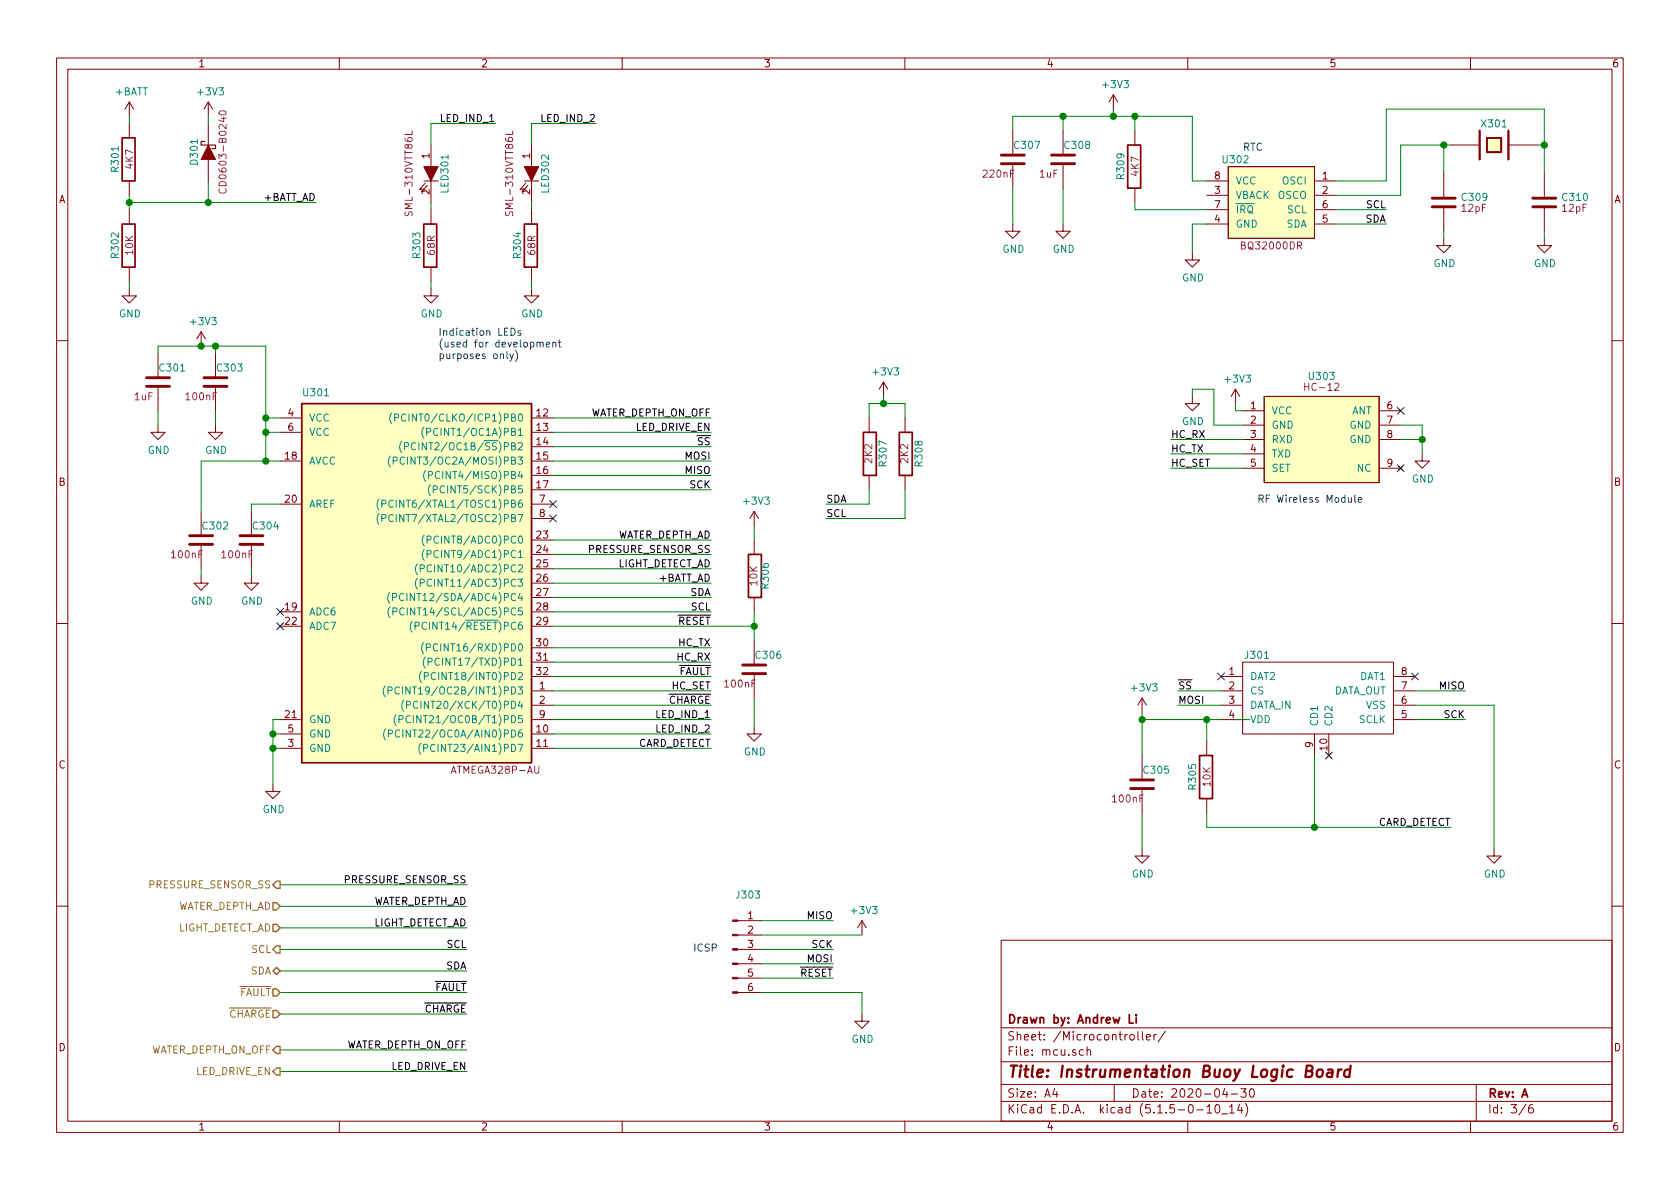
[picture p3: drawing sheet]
EESchema Schematic File Version 4
EELAYER 30 0
EELAYER END
$Descr A4 11693 8268
encoding utf-8
Sheet 3 6
Title "Instrumentation Buoy Logic Board"
Date "2020-04-30"
Rev "A"
Comp "Drawn by: Andrew Li"
Comment1 ""
Comment2 ""
Comment3 ""
Comment4 ""
$EndDescr
Text Notes 8650 1050 0    50   ~ 0
RTC
Text Notes 8750 3500 0    50   ~ 0
RF Wireless Module
Text Label 9650 1450 2    50   ~ 0
SCL
Text Label 9650 1550 2    50   ~ 0
SDA
Text Label 8150 3150 0    50   ~ 0
HC_TX
Text Label 8150 3050 0    50   ~ 0
HC_RX
Text Notes 5000 6625 2    50   ~ 0
ICSP
Text Label 5800 6400 2    50   ~ 0
MISO
Text Label 5800 6700 2    50   ~ 0
MOSI
Text Label 5800 6600 2    50   ~ 0
SCK
Text Label 5800 6800 2    50   ~ 0
~RESET
Text Label 4950 4350 2    50   ~ 0
~RESET
Text Label 4950 3200 2    50   ~ 0
MOSI
Text Label 4950 3300 2    50   ~ 0
MISO
Text Label 4950 3400 2    50   ~ 0
SCK
Text Label 4950 3100 2    50   ~ 0
~SS
Text Label 4950 4600 2    50   ~ 0
HC_RX
Text Label 4950 4500 2    50   ~ 0
HC_TX
Text Label 4950 4150 2    50   ~ 0
SDA
Text Label 4950 4250 2    50   ~ 0
SCL
NoConn ~ 9750 2850
Text Label 5750 3500 0    50   ~ 0
SDA
Text Label 5750 3600 0    50   ~ 0
SCL
Text Label 2200 1400 2    50   ~ 0
+BATT_AD
Text Label 3250 6600 2    50   ~ 0
SCL
Text Label 3250 6750 2    50   ~ 0
SDA
Text Label 3250 6300 2    50   ~ 0
WATER_DEPTH_AD
Text Label 3250 6450 2    50   ~ 0
LIGHT_DETECT_AD
Text Label 3250 7450 2    50   ~ 0
LED_DRIVE_EN
Text Label 4950 3950 2    50   ~ 0
LIGHT_DETECT_AD
Text Label 4950 3750 2    50   ~ 0
WATER_DEPTH_AD
NoConn ~ 9850 4700
NoConn ~ 8500 4700
Text Label 8200 4800 0    50   ~ 0
~SS
Text Label 8200 4900 0    50   ~ 0
MOSI
Text Label 10200 4800 2    50   ~ 0
MISO
Text Label 10200 5000 2    50   ~ 0
SCK
Text Label 10100 5750 2    50   ~ 0
CARD_DETECT
Text Label 4950 5200 2    50   ~ 0
CARD_DETECT
Text Label 4950 3000 2    50   ~ 0
LED_DRIVE_EN
Text Label 3250 6900 2    50   ~ 0
~FAULT
Text Label 3250 7050 2    50   ~ 0
~CHARGE
Text Label 4950 5000 2    50   ~ 0
LED_IND_1
NoConn ~ 9750 3250
Text Label 3450 850  2    50   ~ 0
LED_IND_1
Text Notes 3050 2500 0    50   ~ 0
Indication LEDs\n(used for development\npurposes only)
$Comp
L Crystals_and_Oscillators:ECS00005 X301
U 1 1
P 10400 1000
F 0 "X301" H 10400 1150 50  0000 C CNN
F 1 "ECS00005" H 10400 1250 50  0001 C CNN
F 2 "ECFootprints:ECS00005F" H 10400 1000 50  0001 C CNN
F 3 "${INTERNAL_PARTS_LIB}/Datasheets/Crystals and Oscillators/Micro Crystal Switzerland - CC4V-T1A.pdf" H 10400 1000 50  0001 C CNN
F 4 "32.768kHz" H 10400 1350 50  0001 C CNN "Component Value"
F 5 "CC4V-T1A 32.768KHZ +-20PPM 9PF" H 10450 1300 50  0001 C CNN "Manufacturer Part Number"
F 6 "Micro Crystal Switzerland" H 10400 1450 50  0001 C CNN "Manufacturer"
F 7 "CC4V-T1A Series" H 10400 1550 50  0001 C CNN "Series"
F 8 "Crystal, 32.768kHz, 20ppm, 9pF, SMD" H 10400 1650 50  0001 C CNN "Part Description"
	1    10400 1000
	1    0    0    -1  
$EndComp
$Comp
L Capacitors:ECS00052 C301
U 1 1
P 1100 2650
F 0 "C301" H 1100 2750 50  0000 L CNN
F 1 "ECS00052" V 850 2500 50  0001 L CNN
F 2 "ECFootprints:EC0603_C" H 1138 2500 30  0001 C CNN
F 3 "${INTERNAL_PARTS_LIB}/Datasheets/Capacitors/Murata GRM Capacitors/GRM188R61H105KAAL#.pdf" H 1100 2650 50  0001 C CNN
F 4 "1uF" H 1000 2550 50  0000 C CNN "Component Value"
F 5 "GRM188R61H105KAALD" V 1250 2650 50  0001 C CNN "Manfacturer Part Number"
F 6 "Murata" V 950 2650 50  0001 C CNN "Manufacturer"
F 7 "GRM Series" V 1350 2650 50  0001 C CNN "Series"
F 8 "1uF, 0603, 10%, 50V, X5R, Ceramic" V 1450 2600 50  0001 C CNN "Part Description"
	1    1100 2650
	1    0    0    -1  
$EndComp
$Comp
L Capacitors:ECS00075 C303
U 1 1
P 1500 2650
F 0 "C303" H 1500 2750 50  0000 L CNN
F 1 "ECS00075" V 1250 2500 50  0001 L CNN
F 2 "ECFootprints:EC0603_C" H 1538 2500 30  0001 C CNN
F 3 "${INTERNAL_PARTS_LIB}/Datasheets/Capacitors/Murata GRM Capacitors/GRM188R71C104KA01#.pdf" H 1500 2650 50  0001 C CNN
F 4 "100nF" H 1400 2550 50  0000 C CNN "Component Value"
F 5 "GRM188R71C104KA01D" V 1650 2650 50  0001 C CNN "Manfacturer Part Number"
F 6 "Murata" V 1350 2650 50  0001 C CNN "Manufacturer"
F 7 "GRM Series" V 1750 2650 50  0001 C CNN "Series"
F 8 "100nF, 0603, 10%, 16V, X7R, Ceramic" V 1850 2600 50  0001 C CNN "Part Description"
	1    1500 2650
	1    0    0    -1  
$EndComp
$Comp
L Capacitors:ECS00075 C302
U 1 1
P 1400 3750
F 0 "C302" H 1400 3850 50  0000 L CNN
F 1 "ECS00075" V 1150 3600 50  0001 L CNN
F 2 "ECFootprints:EC0603_C" H 1438 3600 30  0001 C CNN
F 3 "${INTERNAL_PARTS_LIB}/Datasheets/Capacitors/Murata GRM Capacitors/GRM188R71C104KA01#.pdf" H 1400 3750 50  0001 C CNN
F 4 "100nF" H 1300 3650 50  0000 C CNN "Component Value"
F 5 "GRM188R71C104KA01D" V 1550 3750 50  0001 C CNN "Manfacturer Part Number"
F 6 "Murata" V 1250 3750 50  0001 C CNN "Manufacturer"
F 7 "GRM Series" V 1650 3750 50  0001 C CNN "Series"
F 8 "100nF, 0603, 10%, 16V, X7R, Ceramic" V 1750 3700 50  0001 C CNN "Part Description"
	1    1400 3750
	1    0    0    -1  
$EndComp
$Comp
L Capacitors:ECS00075 C304
U 1 1
P 1750 3750
F 0 "C304" H 1750 3850 50  0000 L CNN
F 1 "ECS00075" V 1500 3600 50  0001 L CNN
F 2 "ECFootprints:EC0603_C" H 1788 3600 30  0001 C CNN
F 3 "${INTERNAL_PARTS_LIB}/Datasheets/Capacitors/Murata GRM Capacitors/GRM188R71C104KA01#.pdf" H 1750 3750 50  0001 C CNN
F 4 "100nF" H 1650 3650 50  0000 C CNN "Component Value"
F 5 "GRM188R71C104KA01D" V 1900 3750 50  0001 C CNN "Manfacturer Part Number"
F 6 "Murata" V 1600 3750 50  0001 C CNN "Manufacturer"
F 7 "GRM Series" V 2000 3750 50  0001 C CNN "Series"
F 8 "100nF, 0603, 10%, 16V, X7R, Ceramic" V 2100 3700 50  0001 C CNN "Part Description"
	1    1750 3750
	1    0    0    -1  
$EndComp
$Comp
L Capacitors:ECS00075 C306
U 1 1
P 5250 4650
F 0 "C306" H 5250 4750 50  0000 L CNN
F 1 "ECS00075" V 5000 4500 50  0001 L CNN
F 2 "ECFootprints:EC0603_C" H 5288 4500 30  0001 C CNN
F 3 "${INTERNAL_PARTS_LIB}/Datasheets/Capacitors/Murata GRM Capacitors/GRM188R71C104KA01#.pdf" H 5250 4650 50  0001 C CNN
F 4 "100nF" H 5150 4550 50  0000 C CNN "Component Value"
F 5 "GRM188R71C104KA01D" V 5400 4650 50  0001 C CNN "Manfacturer Part Number"
F 6 "Murata" V 5100 4650 50  0001 C CNN "Manufacturer"
F 7 "GRM Series" V 5500 4650 50  0001 C CNN "Series"
F 8 "100nF, 0603, 10%, 16V, X7R, Ceramic" V 5600 4600 50  0001 C CNN "Part Description"
	1    5250 4650
	1    0    0    -1  
$EndComp
$Comp
L Capacitors:ECS00075 C305
U 1 1
P 7950 5450
F 0 "C305" H 7950 5550 50  0000 L CNN
F 1 "ECS00075" V 7700 5300 50  0001 L CNN
F 2 "ECFootprints:EC0603_C" H 7988 5300 30  0001 C CNN
F 3 "${INTERNAL_PARTS_LIB}/Datasheets/Capacitors/Murata GRM Capacitors/GRM188R71C104KA01#.pdf" H 7950 5450 50  0001 C CNN
F 4 "100nF" H 7850 5350 50  0000 C CNN "Component Value"
F 5 "GRM188R71C104KA01D" V 8100 5450 50  0001 C CNN "Manfacturer Part Number"
F 6 "Murata" V 7800 5450 50  0001 C CNN "Manufacturer"
F 7 "GRM Series" V 8200 5450 50  0001 C CNN "Series"
F 8 "100nF, 0603, 10%, 16V, X7R, Ceramic" V 8300 5400 50  0001 C CNN "Part Description"
	1    7950 5450
	1    0    0    -1  
$EndComp
$Comp
L Capacitors:ECS00052 C308
U 1 1
P 7400 1100
F 0 "C308" H 7400 1200 50  0000 L CNN
F 1 "ECS00052" V 7150 950 50  0001 L CNN
F 2 "ECFootprints:EC0603_C" H 7438 950 30  0001 C CNN
F 3 "${INTERNAL_PARTS_LIB}/Datasheets/Capacitors/Murata GRM Capacitors/GRM188R61H105KAAL#.pdf" H 7400 1100 50  0001 C CNN
F 4 "1uF" H 7300 1000 50  0000 C CNN "Component Value"
F 5 "GRM188R61H105KAALD" V 7550 1100 50  0001 C CNN "Manfacturer Part Number"
F 6 "Murata" V 7250 1100 50  0001 C CNN "Manufacturer"
F 7 "GRM Series" V 7650 1100 50  0001 C CNN "Series"
F 8 "1uF, 0603, 10%, 50V, X5R, Ceramic" V 7750 1050 50  0001 C CNN "Part Description"
	1    7400 1100
	1    0    0    -1  
$EndComp
$Comp
L Capacitors:ECS00078 C307
U 1 1
P 7050 1100
F 0 "C307" H 7050 1200 50  0000 L CNN
F 1 "ECS00078" V 6800 950 50  0001 L CNN
F 2 "ECFootprints:EC0603_C" H 7088 950 30  0001 C CNN
F 3 "${INTERNAL_PARTS_LIB}/Datasheets/Capacitors/Murata GRM Capacitors/GRM188R71A224KA01#.pdf" H 7050 1100 50  0001 C CNN
F 4 "220nF" H 6950 1000 50  0000 C CNN "Component Value"
F 5 "GRM188R71A224KA01D" V 7200 1100 50  0001 C CNN "Manfacturer Part Number"
F 6 "Murata" V 6900 1100 50  0001 C CNN "Manufacturer"
F 7 "GRM Series" V 7300 1100 50  0001 C CNN "Series"
F 8 "220nF, 0603, 10%, 10V, X7R, Ceramic" V 7400 1050 50  0001 C CNN "Part Description"
	1    7050 1100
	1    0    0    -1  
$EndComp
$Comp
L Resistors:ECS00084 R308
U 1 1
P 6300 3150
F 0 "R308" H 6300 3250 50  0000 C CNN
F 1 "ECS00084" H 6300 3400 50  0001 C CNN
F 2 "ECFootprints:EC0603" H 6300 3080 30  0001 C CNN
F 3 "${INTERNAL_PARTS_LIB}/Datasheets/Resistors/Multicomp - MC Series - Thick Film.pdf" H 6300 3150 30  0001 C CNN
F 4 "2K2" H 6300 3150 50  0000 C CNN "Component Value"
F 5 "MC0063W060312K2" H 6300 3050 50  0001 C CNN "Manufacturer Part Number"
F 6 "Multicomp" H 6300 3300 50  0001 C CNN "Manufacturer"
F 7 "MC Series" H 6300 2950 50  0001 C CNN "Series"
F 8 "2K2, 0603, 1%, 0.063W, Thick Film" H 6300 2850 50  0001 C CNN "Part Description"
	1    6300 3150
	0    1    -1   0   
$EndComp
$Comp
L Resistors:ECS00086 R301
U 1 1
P 900 1100
F 0 "R301" H 900 1200 50  0000 C CNN
F 1 "ECS00086" H 900 1350 50  0001 C CNN
F 2 "ECFootprints:EC0603" H 900 1030 30  0001 C CNN
F 3 "${INTERNAL_PARTS_LIB}/Datasheets/Resistors/Bourns - CR Series - Thick Film.pdf" H 900 1100 30  0001 C CNN
F 4 "4K7" H 900 1100 50  0000 C CNN "Component Value"
F 5 "CR0603-FX-4701ELF" H 900 1000 50  0001 C CNN "Manufacturer Part Number"
F 6 "Bourns" H 900 1250 50  0001 C CNN "Manufacturer"
F 7 "CR Series" H 900 900 50  0001 C CNN "Series"
F 8 "4K7, 0603, 1%, 0.063W, Thick Film" H 900 800 50  0001 C CNN "Part Description"
	1    900  1100
	0    -1   -1   0   
$EndComp
$Comp
L Resistors:ECS00045 R302
U 1 1
P 900 1700
F 0 "R302" H 900 1800 50  0000 C CNN
F 1 "ECS00045" H 900 1950 50  0001 C CNN
F 2 "ECFootprints:EC0603" H 900 1630 30  0001 C CNN
F 3 "${INTERNAL_PARTS_LIB}/Datasheets/Resistors/Panasonic - ERJ Series - Thick Film.pdf" H 900 1700 30  0001 C CNN
F 4 "10K" H 900 1700 50  0000 C CNN "Component Value"
F 5 "ERJ3GEYJ103V" H 900 1600 50  0001 C CNN "Manufacturer Part Number"
F 6 "Panasonic" H 900 1850 50  0001 C CNN "Manufacturer"
F 7 "ERJ Series" H 900 1500 50  0001 C CNN "Series"
F 8 "10K, 0603, 5%, 0.1W, Thick Film" H 900 1400 50  0001 C CNN "Part Description"
	1    900  1700
	0    -1   -1   0   
$EndComp
$Comp
L Resistors:ECS00084 R307
U 1 1
P 6050 3150
F 0 "R307" H 6050 3250 50  0000 C CNN
F 1 "ECS00084" H 6050 3400 50  0001 C CNN
F 2 "ECFootprints:EC0603" H 6050 3080 30  0001 C CNN
F 3 "${INTERNAL_PARTS_LIB}/Datasheets/Resistors/Multicomp - MC Series - Thick Film.pdf" H 6050 3150 30  0001 C CNN
F 4 "2K2" H 6050 3150 50  0000 C CNN "Component Value"
F 5 "MC0063W060312K2" H 6050 3050 50  0001 C CNN "Manufacturer Part Number"
F 6 "Multicomp" H 6050 3300 50  0001 C CNN "Manufacturer"
F 7 "MC Series" H 6050 2950 50  0001 C CNN "Series"
F 8 "2K2, 0603, 1%, 0.063W, Thick Film" H 6050 2850 50  0001 C CNN "Part Description"
	1    6050 3150
	0    1    -1   0   
$EndComp
$Comp
L Resistors:ECS00081 R303
U 1 1
P 3000 1700
F 0 "R303" H 3000 1800 50  0000 C CNN
F 1 "ECS00081" H 3000 1950 50  0001 C CNN
F 2 "ECFootprints:EC0603" H 3000 1630 30  0001 C CNN
F 3 "${INTERNAL_PARTS_LIB}/Datasheets/Resistors/Bourns - CR Series - Thick Film.pdf" H 3000 1700 30  0001 C CNN
F 4 "68R" H 3000 1700 50  0000 C CNN "Component Value"
F 5 "CR0603-FX-68R0ELF" H 3000 1600 50  0001 C CNN "Manufacturer Part Number"
F 6 "Bourns" H 3000 1850 50  0001 C CNN "Manufacturer"
F 7 "CR Series" H 3000 1500 50  0001 C CNN "Series"
F 8 "68R, 0603, 1%, 0.1W,  Thick Film" H 3000 1400 50  0001 C CNN "Part Description"
	1    3000 1700
	0    -1   -1   0   
$EndComp
$Comp
L Resistors:ECS00045 R305
U 1 1
P 8400 5400
F 0 "R305" H 8400 5500 50  0000 C CNN
F 1 "ECS00045" H 8400 5650 50  0001 C CNN
F 2 "ECFootprints:EC0603" H 8400 5330 30  0001 C CNN
F 3 "${INTERNAL_PARTS_LIB}/Datasheets/Resistors/Panasonic - ERJ Series - Thick Film.pdf" H 8400 5400 30  0001 C CNN
F 4 "10K" H 8400 5400 50  0000 C CNN "Component Value"
F 5 "ERJ3GEYJ103V" H 8400 5300 50  0001 C CNN "Manufacturer Part Number"
F 6 "Panasonic" H 8400 5550 50  0001 C CNN "Manufacturer"
F 7 "ERJ Series" H 8400 5200 50  0001 C CNN "Series"
F 8 "10K, 0603, 5%, 0.1W, Thick Film" H 8400 5100 50  0001 C CNN "Part Description"
	1    8400 5400
	0    -1   -1   0   
$EndComp
$Comp
L Resistors:ECS00045 R306
U 1 1
P 5250 4000
F 0 "R306" H 5250 4080 50  0000 C CNN
F 1 "ECS00045" H 5250 4250 50  0001 C CNN
F 2 "ECFootprints:EC0603" H 5250 3930 30  0001 C CNN
F 3 "${INTERNAL_PARTS_LIB}/Datasheets/Resistors/Panasonic - ERJ Series - Thick Film.pdf" H 5250 4000 30  0001 C CNN
F 4 "10K" H 5250 4000 50  0000 C CNN "Component Value"
F 5 "ERJ3GEYJ103V" H 5250 3900 50  0001 C CNN "Manufacturer Part Number"
F 6 "Panasonic" H 5250 4150 50  0001 C CNN "Manufacturer"
F 7 "ERJ Series" H 5250 3800 50  0001 C CNN "Series"
F 8 "10K, 0603, 5%, 0.1W, Thick Film" H 5250 3700 50  0001 C CNN "Part Description"
	1    5250 4000
	0    1    1    0   
$EndComp
$Comp
L Resistors:ECS00086 R309
U 1 1
P 7900 1150
F 0 "R309" H 7900 1250 50  0000 C CNN
F 1 "ECS00086" H 7900 1400 50  0001 C CNN
F 2 "ECFootprints:EC0603" H 7900 1080 30  0001 C CNN
F 3 "${INTERNAL_PARTS_LIB}/Datasheets/Resistors/Bourns - CR Series - Thick Film.pdf" H 7900 1150 30  0001 C CNN
F 4 "4K7" H 7900 1150 50  0000 C CNN "Component Value"
F 5 "CR0603-FX-4701ELF" H 7900 1050 50  0001 C CNN "Manufacturer Part Number"
F 6 "Bourns" H 7900 1300 50  0001 C CNN "Manufacturer"
F 7 "CR Series" H 7900 950 50  0001 C CNN "Series"
F 8 "4K7, 0603, 1%, 0.063W, Thick Film" H 7900 850 50  0001 C CNN "Part Description"
	1    7900 1150
	0    -1   -1   0   
$EndComp
$Comp
L LEDs:ECS00035 LED301
U 1 1
P 3000 1200
F 0 "LED301" H 3000 1300 50  0000 C CNN
F 1 "ECS00035" H 3000 1400 50  0001 C CNN
F 2 "ECFootprints:EC0603_LED" H 3000 1200 50  0001 C CNN
F 3 "Datasheets/LEDs/Rohm - SML-310 Series.pdf" H 3000 1200 50  0001 C CNN
F 4 "Red" H 3000 1500 50  0001 C CNN "Component Value"
F 5 "SML-310VTT86L" H 3000 1050 50  0000 C CNN "Manufacturer Part Number"
F 6 "Rohm" H 3000 950 50  0001 C CNN "Manufacturer"
F 7 "SML-310 Series" H 3000 850 50  0001 C CNN "Series"
F 8 "Red, 4mcd, 0603" H 3000 750 50  0001 C CNN "Part Description"
	1    3000 1200
	0    1    1    0   
$EndComp
$Comp
L Connectors:ECS00065 J301
U 1 1
P 9200 4850
F 0 "J301" H 8750 5150 50  0000 C CNN
F 1 "ECS00065" H 9200 5250 50  0001 C CNN
F 2 "ECFootprints:ECS00065F" H 8850 5050 50  0001 C CNN
F 3 "${INTERNAL_PARTS_LIB}/Datasheets/Connectors/Amphenol - 11400841 Micro SD Card Holder.pdf" H 8950 5150 50  0001 C CNN
F 4 "114-00841-68" H 9300 5150 50  0001 C CNN "Manufacturer Part Number"
F 5 "Amphenol Commercial Products" H 9200 5350 50  0001 C CNN "Manufacturer"
F 6 "Micro SD Card Holder, SMD" H 9200 5450 50  0001 C CNN "Part Description"
	1    9200 4850
	1    0    0    -1  
$EndComp
$Comp
L RTCs:ECS00032 U302
U 1 1
P 8850 1400
F 0 "U302" H 8600 1700 50  0000 C CNN
F 1 "ECS00032" H 8850 1700 50  0001 C CNN
F 2 "ECFootprints:ECSOIC-8" H 8750 1550 50  0001 C CNN
F 3 "${INTERNAL_PARTS_LIB}/Datasheets/RTCs/Texas Instruments - BQ32000.pdf" H 8750 1550 50  0001 C CNN
F 4 "" H 8700 1800 50  0001 C CNN "Component Value"
F 5 "BQ32000DR" H 8850 1100 50  0000 C CNN "Manufacturer Part Number"
F 6 "Texas Instruments" H 8850 1000 50  0001 C CNN "Manufacturer"
F 7 "" H 9000 2100 50  0001 C CNN "Series"
F 8 "RTC, 8SOIC" H 8850 900 50  0001 C CNN "Part Description"
	1    8850 1400
	1    0    0    -1  
$EndComp
Text Label 4950 2900 2    50   ~ 0
WATER_DEPTH_ON_OFF
NoConn ~ 1950 4250
NoConn ~ 1950 4350
NoConn ~ 9250 5250
$Comp
L Diodes:ECS00037 D301
U 1 1
P 1450 1050
F 0 "D301" H 1450 1150 50  0000 C CNN
F 1 "ECS00037" H 1450 1250 50  0001 C CNN
F 2 "ECFootprints:EC0603_DIODE" H 1450 1050 50  0001 C CNN
F 3 "${INTERNAL_PARTS_LIB}/Datasheets/Diodes/Bourns - CD0603 - Schottkey Barrier Diode.pdf" H 1450 1050 50  0001 C CNN
F 4 "CD0603-B0240" H 1450 950 50  0000 C CNN "Manufacturer Part Number"
F 5 "Bourns" H 1450 850 50  0001 C CNN "Manufacturer"
F 6 "Schottky, Single, 0.1A, SMD" H 1450 750 50  0001 C CNN "Part Description"
	1    1450 1050
	0    -1   -1   0   
$EndComp
Connection ~ 1850 2900
Wire Wire Line
	1900 5000 1900 5100
Connection ~ 1900 5200
Connection ~ 1900 5100
Wire Wire Line
	1750 3500 1950 3500
Wire Wire Line
	1850 3000 1950 3000
Wire Wire Line
	1850 2900 1950 2900
Wire Wire Line
	1900 5000 1950 5000
Wire Wire Line
	1900 5100 1950 5100
Wire Wire Line
	1900 5200 1950 5200
Wire Wire Line
	1500 2950 1500 2850
Wire Wire Line
	1100 2950 1100 2850
Wire Wire Line
	1100 2450 1100 2400
Wire Wire Line
	1500 2400 1500 2450
Connection ~ 1500 2400
Wire Wire Line
	8300 1750 8300 1550
Wire Wire Line
	9300 1450 9650 1450
Wire Wire Line
	7400 900  7400 800 
Wire Wire Line
	7400 1550 7400 1300
Wire Wire Line
	7050 900  7050 800 
Wire Wire Line
	7050 1550 7050 1300
Wire Wire Line
	7050 800  7400 800 
Connection ~ 7400 800 
Wire Wire Line
	5300 6400 5800 6400
Wire Wire Line
	5300 6600 5800 6600
Wire Wire Line
	5300 6700 5800 6700
Wire Wire Line
	5300 6800 5800 6800
Wire Wire Line
	6000 6900 5300 6900
Wire Wire Line
	6000 6900 6000 7050
Wire Wire Line
	3850 3200 4950 3200
Wire Wire Line
	3850 3300 4950 3300
Wire Wire Line
	3850 3400 4950 3400
Wire Wire Line
	6000 6500 5300 6500
Wire Wire Line
	3850 4500 4950 4500
Wire Wire Line
	3850 4600 4950 4600
Wire Wire Line
	8600 2850 8650 2850
Wire Wire Line
	5250 5050 5250 4850
Wire Wire Line
	4950 4700 3850 4700
Wire Wire Line
	4950 4800 3850 4800
Wire Wire Line
	3850 4350 5250 4350
Wire Wire Line
	1750 3500 1750 3550
Wire Wire Line
	1750 4000 1750 3950
Wire Wire Line
	1400 3200 1400 3550
Wire Wire Line
	1400 4000 1400 3950
Wire Wire Line
	9300 1550 9650 1550
Wire Wire Line
	6300 3600 6300 3400
Wire Wire Line
	6050 3500 6050 3400
Wire Wire Line
	6300 2800 6300 2900
Wire Wire Line
	6050 2800 6150 2800
Wire Wire Line
	6050 2800 6050 2900
Connection ~ 6150 2800
Wire Wire Line
	6300 3600 5750 3600
Wire Wire Line
	6050 3500 5750 3500
Wire Wire Line
	3850 3950 4950 3950
Wire Wire Line
	3850 4150 4950 4150
Wire Wire Line
	4950 4250 3850 4250
Wire Wire Line
	4950 3750 3850 3750
Wire Wire Line
	900  1350 900  1400
Connection ~ 900  1400
Wire Wire Line
	900  800  900  850 
Wire Wire Line
	8600 2800 8600 2850
Wire Wire Line
	1950 6600 3250 6600
Wire Wire Line
	1950 6750 3250 6750
Wire Wire Line
	1950 6300 3250 6300
Wire Wire Line
	1950 6450 3250 6450
Wire Wire Line
	1950 7450 3250 7450
Wire Wire Line
	10400 5900 10400 4900
Wire Wire Line
	10400 4900 9850 4900
Wire Wire Line
	9850 5000 10200 5000
Wire Wire Line
	9850 4800 10200 4800
Wire Wire Line
	8500 4800 8200 4800
Wire Wire Line
	8500 4900 8200 4900
Wire Wire Line
	7950 4950 7950 5000
Wire Wire Line
	7950 5900 7950 5650
Connection ~ 7950 5000
Wire Wire Line
	3850 3000 4950 3000
Wire Wire Line
	3850 2900 4950 2900
Wire Wire Line
	8400 5750 8400 5650
Wire Wire Line
	1950 6900 3250 6900
Wire Wire Line
	1950 7050 3250 7050
Wire Wire Line
	3850 5100 4950 5100
Wire Wire Line
	3000 2000 3000 1950
Wire Wire Line
	3000 1450 3000 1400
Wire Wire Line
	3850 5200 4950 5200
Wire Wire Line
	6150 2800 6150 2750
Wire Wire Line
	10750 750  10750 1000
Wire Wire Line
	10750 1000 10700 1000
Connection ~ 10750 1000
Wire Wire Line
	10050 1650 10050 1600
Wire Wire Line
	10050 1200 10050 1000
Wire Wire Line
	8300 1550 8400 1550
Wire Wire Line
	8300 1250 8400 1250
Wire Wire Line
	9150 5250 9150 5750
Wire Wire Line
	1850 2400 1850 2900
Wire Wire Line
	900  1950 900  2000
Wire Wire Line
	8300 800  8300 1250
Wire Wire Line
	5250 4450 5250 4350
Connection ~ 5250 4350
Wire Wire Line
	3000 1000 3000 850 
Wire Wire Line
	3000 850  3450 850 
Wire Wire Line
	1450 800  1450 850 
Wire Wire Line
	1850 2900 1850 3000
Wire Wire Line
	1900 5200 1900 5450
Wire Wire Line
	1900 5100 1900 5200
Wire Wire Line
	1500 2400 1850 2400
Wire Wire Line
	6150 2800 6300 2800
Wire Wire Line
	900  1400 900  1450
Wire Wire Line
	7950 5000 7950 5250
Wire Wire Line
	10750 1000 10750 1200
Wire Wire Line
	10050 1000 10100 1000
Wire Wire Line
	8600 5000 8700 5000
$Comp
L Wireless:ECA00003 U303
U 1 1
P 9200 3050
F 0 "U303" H 9200 3492 50  0000 C CNN
F 1 "ECA00003" H 9200 2650 50  0001 C CNN
F 2 "ECFootprints:ECA00003F" H 9200 3050 50  0001 C CNN
F 3 "${INTERNAL_PARTS_LIB}/Datasheets/Wireless/HC-12 - Wireless UART Serial Data Module.pdf" H 9200 3050 50  0001 C CNN
F 4 "HC-12" H 9200 3416 50  0000 C CNN "Manufacturer Part Number"
F 5 "HC" H 9200 2550 50  0001 C CNN "Manufacturer"
F 6 "HC-12 Wireless UART Serial Data Module" H 9200 2450 50  0001 C CNN "Part Description"
	1    9200 3050
	1    0    0    -1  
$EndComp
Wire Wire Line
	8150 3150 8650 3150
Wire Wire Line
	8650 3050 8150 3050
Wire Wire Line
	8450 2950 8450 2700
Wire Wire Line
	8450 2700 8300 2700
Wire Wire Line
	8300 2700 8300 2750
Wire Wire Line
	8450 2950 8650 2950
Wire Wire Line
	9900 2950 9750 2950
Text Label 8150 3250 0    50   ~ 0
HC_SET
Wire Wire Line
	8150 3250 8650 3250
Text Label 4950 4800 2    50   ~ 0
HC_SET
Text Label 4950 4050 2    50   ~ 0
+BATT_AD
Text Label 4950 3850 2    50   ~ 0
PRESSURE_SENSOR_SS
Wire Wire Line
	3850 3850 4950 3850
Text Label 3250 6150 2    50   ~ 0
PRESSURE_SENSOR_SS
Wire Wire Line
	1950 6150 3250 6150
$Comp
L Connectors:CONN6PROG J303
U 1 1
P 5100 6650
F 0 "J303" H 5208 7081 50  0000 C CNN
F 1 "CONN6PROG" H 5208 6990 50  0001 C CNN
F 2 "ECFootprints:CONN6PROG" H 5100 6800 50  0001 C CNN
F 3 "~" H 5100 6800 50  0001 C CNN
	1    5100 6650
	1    0    0    -1  
$EndComp
Text HLabel 1950 6300 0    50   Input ~ 0
WATER_DEPTH_AD
Text HLabel 1950 6150 0    50   Output ~ 0
PRESSURE_SENSOR_SS
Text HLabel 1950 6450 0    50   Input ~ 0
LIGHT_DETECT_AD
Text HLabel 1950 6600 0    50   Output ~ 0
SCL
Text HLabel 1950 6750 0    50   BiDi ~ 0
SDA
Text HLabel 1950 6900 0    50   Input ~ 0
~FAULT
Text HLabel 1950 7050 0    50   Input ~ 0
~CHARGE
Text HLabel 1950 7300 0    50   Output ~ 0
WATER_DEPTH_ON_OFF
Wire Wire Line
	1950 7300 3250 7300
Text Label 3250 7300 2    50   ~ 0
WATER_DEPTH_ON_OFF
NoConn ~ 3850 3500
NoConn ~ 3850 3600
Text Label 4950 4700 2    50   ~ 0
~FAULT
Wire Wire Line
	900  1400 1450 1400
Wire Wire Line
	1450 1250 1450 1400
Connection ~ 1450 1400
Wire Wire Line
	1450 1400 2200 1400
Wire Wire Line
	3850 4050 4950 4050
Text Label 4950 4900 2    50   ~ 0
~CHARGE
Wire Wire Line
	4950 4900 3850 4900
Wire Wire Line
	5250 3650 5250 3750
Wire Wire Line
	5250 4250 5250 4350
Wire Wire Line
	7900 900  7900 800 
Wire Wire Line
	7900 800  8300 800 
Wire Wire Line
	7900 1400 7900 1450
Wire Wire Line
	7900 1450 8400 1450
Connection ~ 7900 800 
Wire Wire Line
	10050 1000 9750 1000
Wire Wire Line
	9750 1000 9750 1350
Wire Wire Line
	9750 1350 9300 1350
Connection ~ 10050 1000
Wire Wire Line
	9300 1250 9650 1250
Wire Wire Line
	9650 1250 9650 750 
Text HLabel 1950 7450 0    50   Output ~ 0
LED_DRIVE_EN
$Comp
L Capacitors:ECS00204 C309
U 1 1
P 10050 1400
F 0 "C309" H 10165 1438 50  0000 L CNN
F 1 "ECS00204" V 9800 1250 50  0001 L CNN
F 2 "ECFootprints:EC0603_C" H 10088 1250 30  0001 C CNN
F 3 "${INTERNAL_PARTS_LIB}/Datasheets/Capacitors/Murata GCM Capacitors/GCM1885C2A120FA16-01.pdf" H 10050 1400 50  0001 C CNN
F 4 "12pF" H 10165 1362 50  0000 L CNN "Component Value"
F 5 "GCM1885C2A120FA16D" V 10200 1400 50  0001 C CNN "Manfacturer Part Number"
F 6 "Murata" V 9900 1400 50  0001 C CNN "Manufacturer"
F 7 "GCM Series" V 10300 1400 50  0001 C CNN "Series"
F 8 "12pF ±1% 100V Ceramic Capacitor C0G, NP0 0603 (1608 Metric)" V 10400 1350 50  0001 C CNN "Part Description"
	1    10050 1400
	1    0    0    -1  
$EndComp
Wire Wire Line
	10750 1650 10750 1600
$Comp
L Capacitors:ECS00204 C310
U 1 1
P 10750 1400
F 0 "C310" H 10865 1438 50  0000 L CNN
F 1 "ECS00204" V 10500 1250 50  0001 L CNN
F 2 "ECFootprints:EC0603_C" H 10788 1250 30  0001 C CNN
F 3 "${INTERNAL_PARTS_LIB}/Datasheets/Capacitors/Murata GCM Capacitors/GCM1885C2A120FA16-01.pdf" H 10750 1400 50  0001 C CNN
F 4 "12pF" H 10865 1362 50  0000 L CNN "Component Value"
F 5 "GCM1885C2A120FA16D" V 10900 1400 50  0001 C CNN "Manfacturer Part Number"
F 6 "Murata" V 10600 1400 50  0001 C CNN "Manufacturer"
F 7 "GCM Series" V 11000 1400 50  0001 C CNN "Series"
F 8 "12pF ±1% 100V Ceramic Capacitor C0G, NP0 0603 (1608 Metric)" V 11100 1350 50  0001 C CNN "Part Description"
	1    10750 1400
	1    0    0    -1  
$EndComp
Wire Wire Line
	9750 3050 9900 3050
Connection ~ 9900 3050
Wire Wire Line
	9900 3050 9900 2950
Wire Wire Line
	1400 3200 1850 3200
$Comp
L power:GND #PWR0143
U 1 1
P 9900 3150
F 0 "#PWR0143" H 9900 2900 50  0001 C CNN
F 1 "GND" H 9905 2977 50  0000 C CNN
F 2 "" H 9900 3150 50  0001 C CNN
F 3 "" H 9900 3150 50  0001 C CNN
	1    9900 3150
	1    0    0    -1  
$EndComp
Wire Wire Line
	9900 3050 9900 3150
$Comp
L power:GND #PWR0144
U 1 1
P 10050 1650
F 0 "#PWR0144" H 10050 1400 50  0001 C CNN
F 1 "GND" H 10055 1477 50  0000 C CNN
F 2 "" H 10050 1650 50  0001 C CNN
F 3 "" H 10050 1650 50  0001 C CNN
	1    10050 1650
	1    0    0    -1  
$EndComp
$Comp
L power:GND #PWR0145
U 1 1
P 10750 1650
F 0 "#PWR0145" H 10750 1400 50  0001 C CNN
F 1 "GND" H 10755 1477 50  0000 C CNN
F 2 "" H 10750 1650 50  0001 C CNN
F 3 "" H 10750 1650 50  0001 C CNN
	1    10750 1650
	1    0    0    -1  
$EndComp
$Comp
L power:GND #PWR0146
U 1 1
P 8300 1750
F 0 "#PWR0146" H 8300 1500 50  0001 C CNN
F 1 "GND" H 8305 1577 50  0000 C CNN
F 2 "" H 8300 1750 50  0001 C CNN
F 3 "" H 8300 1750 50  0001 C CNN
	1    8300 1750
	1    0    0    -1  
$EndComp
$Comp
L power:GND #PWR0147
U 1 1
P 7400 1550
F 0 "#PWR0147" H 7400 1300 50  0001 C CNN
F 1 "GND" H 7405 1377 50  0000 C CNN
F 2 "" H 7400 1550 50  0001 C CNN
F 3 "" H 7400 1550 50  0001 C CNN
	1    7400 1550
	1    0    0    -1  
$EndComp
$Comp
L power:GND #PWR0148
U 1 1
P 7050 1550
F 0 "#PWR0148" H 7050 1300 50  0001 C CNN
F 1 "GND" H 7055 1377 50  0000 C CNN
F 2 "" H 7050 1550 50  0001 C CNN
F 3 "" H 7050 1550 50  0001 C CNN
	1    7050 1550
	1    0    0    -1  
$EndComp
$Comp
L power:GND #PWR0150
U 1 1
P 3000 2000
F 0 "#PWR0150" H 3000 1750 50  0001 C CNN
F 1 "GND" H 3005 1827 50  0000 C CNN
F 2 "" H 3000 2000 50  0001 C CNN
F 3 "" H 3000 2000 50  0001 C CNN
	1    3000 2000
	1    0    0    -1  
$EndComp
$Comp
L power:GND #PWR0151
U 1 1
P 900 2000
F 0 "#PWR0151" H 900 1750 50  0001 C CNN
F 1 "GND" H 905 1827 50  0000 C CNN
F 2 "" H 900 2000 50  0001 C CNN
F 3 "" H 900 2000 50  0001 C CNN
	1    900  2000
	1    0    0    -1  
$EndComp
$Comp
L power:GND #PWR0152
U 1 1
P 1100 2950
F 0 "#PWR0152" H 1100 2700 50  0001 C CNN
F 1 "GND" H 1105 2777 50  0000 C CNN
F 2 "" H 1100 2950 50  0001 C CNN
F 3 "" H 1100 2950 50  0001 C CNN
	1    1100 2950
	1    0    0    -1  
$EndComp
$Comp
L power:GND #PWR0153
U 1 1
P 1500 2950
F 0 "#PWR0153" H 1500 2700 50  0001 C CNN
F 1 "GND" H 1505 2777 50  0000 C CNN
F 2 "" H 1500 2950 50  0001 C CNN
F 3 "" H 1500 2950 50  0001 C CNN
	1    1500 2950
	1    0    0    -1  
$EndComp
$Comp
L power:GND #PWR0154
U 1 1
P 1900 5450
F 0 "#PWR0154" H 1900 5200 50  0001 C CNN
F 1 "GND" H 1905 5277 50  0000 C CNN
F 2 "" H 1900 5450 50  0001 C CNN
F 3 "" H 1900 5450 50  0001 C CNN
	1    1900 5450
	1    0    0    -1  
$EndComp
$Comp
L power:GND #PWR0155
U 1 1
P 1400 4000
F 0 "#PWR0155" H 1400 3750 50  0001 C CNN
F 1 "GND" H 1405 3827 50  0000 C CNN
F 2 "" H 1400 4000 50  0001 C CNN
F 3 "" H 1400 4000 50  0001 C CNN
	1    1400 4000
	1    0    0    -1  
$EndComp
$Comp
L power:GND #PWR0156
U 1 1
P 1750 4000
F 0 "#PWR0156" H 1750 3750 50  0001 C CNN
F 1 "GND" H 1755 3827 50  0000 C CNN
F 2 "" H 1750 4000 50  0001 C CNN
F 3 "" H 1750 4000 50  0001 C CNN
	1    1750 4000
	1    0    0    -1  
$EndComp
$Comp
L power:GND #PWR0157
U 1 1
P 5250 5050
F 0 "#PWR0157" H 5250 4800 50  0001 C CNN
F 1 "GND" H 5255 4877 50  0000 C CNN
F 2 "" H 5250 5050 50  0001 C CNN
F 3 "" H 5250 5050 50  0001 C CNN
	1    5250 5050
	1    0    0    -1  
$EndComp
$Comp
L power:GND #PWR0158
U 1 1
P 7950 5900
F 0 "#PWR0158" H 7950 5650 50  0001 C CNN
F 1 "GND" H 7955 5727 50  0000 C CNN
F 2 "" H 7950 5900 50  0001 C CNN
F 3 "" H 7950 5900 50  0001 C CNN
	1    7950 5900
	1    0    0    -1  
$EndComp
$Comp
L power:GND #PWR0159
U 1 1
P 10400 5900
F 0 "#PWR0159" H 10400 5650 50  0001 C CNN
F 1 "GND" H 10405 5727 50  0000 C CNN
F 2 "" H 10400 5900 50  0001 C CNN
F 3 "" H 10400 5900 50  0001 C CNN
	1    10400 5900
	1    0    0    -1  
$EndComp
$Comp
L power:GND #PWR0160
U 1 1
P 6000 7050
F 0 "#PWR0160" H 6000 6800 50  0001 C CNN
F 1 "GND" H 6005 6877 50  0000 C CNN
F 2 "" H 6000 7050 50  0001 C CNN
F 3 "" H 6000 7050 50  0001 C CNN
	1    6000 7050
	1    0    0    -1  
$EndComp
$Comp
L power:+3V3 #PWR0161
U 1 1
P 8600 2800
F 0 "#PWR0161" H 8600 2650 50  0001 C CNN
F 1 "+3V3" H 8615 2973 50  0000 C CNN
F 2 "" H 8600 2800 50  0001 C CNN
F 3 "" H 8600 2800 50  0001 C CNN
	1    8600 2800
	1    0    0    -1  
$EndComp
$Comp
L power:+3V3 #PWR0162
U 1 1
P 7750 750
F 0 "#PWR0162" H 7750 600 50  0001 C CNN
F 1 "+3V3" H 7765 923 50  0000 C CNN
F 2 "" H 7750 750 50  0001 C CNN
F 3 "" H 7750 750 50  0001 C CNN
	1    7750 750 
	1    0    0    -1  
$EndComp
Wire Wire Line
	7750 750  7750 800 
Connection ~ 7750 800 
Wire Wire Line
	7750 800  7900 800 
Wire Wire Line
	7400 800  7750 800 
$Comp
L power:+3V3 #PWR0163
U 1 1
P 1450 800
F 0 "#PWR0163" H 1450 650 50  0001 C CNN
F 1 "+3V3" H 1465 973 50  0000 C CNN
F 2 "" H 1450 800 50  0001 C CNN
F 3 "" H 1450 800 50  0001 C CNN
	1    1450 800 
	1    0    0    -1  
$EndComp
$Comp
L power:+BATT #PWR0164
U 1 1
P 900 800
F 0 "#PWR0164" H 900 650 50  0001 C CNN
F 1 "+BATT" H 915 973 50  0000 C CNN
F 2 "" H 900 800 50  0001 C CNN
F 3 "" H 900 800 50  0001 C CNN
	1    900  800 
	1    0    0    -1  
$EndComp
$Comp
L power:+3V3 #PWR0165
U 1 1
P 1400 2400
F 0 "#PWR0165" H 1400 2250 50  0001 C CNN
F 1 "+3V3" H 1415 2573 50  0000 C CNN
F 2 "" H 1400 2400 50  0001 C CNN
F 3 "" H 1400 2400 50  0001 C CNN
	1    1400 2400
	1    0    0    -1  
$EndComp
Connection ~ 1400 2400
Wire Wire Line
	1400 2400 1500 2400
Wire Wire Line
	1100 2400 1400 2400
$Comp
L power:+3V3 #PWR0166
U 1 1
P 5250 3650
F 0 "#PWR0166" H 5250 3500 50  0001 C CNN
F 1 "+3V3" H 5265 3823 50  0000 C CNN
F 2 "" H 5250 3650 50  0001 C CNN
F 3 "" H 5250 3650 50  0001 C CNN
	1    5250 3650
	1    0    0    -1  
$EndComp
$Comp
L power:+3V3 #PWR0167
U 1 1
P 6150 2750
F 0 "#PWR0167" H 6150 2600 50  0001 C CNN
F 1 "+3V3" H 6165 2923 50  0000 C CNN
F 2 "" H 6150 2750 50  0001 C CNN
F 3 "" H 6150 2750 50  0001 C CNN
	1    6150 2750
	1    0    0    -1  
$EndComp
$Comp
L power:+3V3 #PWR0168
U 1 1
P 6000 6500
F 0 "#PWR0168" H 6000 6350 50  0001 C CNN
F 1 "+3V3" H 6015 6673 50  0000 C CNN
F 2 "" H 6000 6500 50  0001 C CNN
F 3 "" H 6000 6500 50  0001 C CNN
	1    6000 6500
	1    0    0    -1  
$EndComp
$Comp
L power:+3V3 #PWR0169
U 1 1
P 7950 4950
F 0 "#PWR0169" H 7950 4800 50  0001 C CNN
F 1 "+3V3" H 7965 5123 50  0000 C CNN
F 2 "" H 7950 4950 50  0001 C CNN
F 3 "" H 7950 4950 50  0001 C CNN
	1    7950 4950
	1    0    0    -1  
$EndComp
Wire Wire Line
	7950 5000 8400 5000
Wire Wire Line
	8400 5150 8400 5000
Connection ~ 8400 5000
Wire Wire Line
	8400 5000 8500 5000
Wire Wire Line
	8400 5750 9150 5750
Connection ~ 9150 5750
Wire Wire Line
	9150 5750 10100 5750
Connection ~ 1850 3000
Connection ~ 1850 3200
Wire Wire Line
	1850 3200 1950 3200
$Comp
L power:GND #PWR0170
U 1 1
P 8300 2750
F 0 "#PWR0170" H 8300 2500 50  0001 C CNN
F 1 "GND" H 8305 2577 50  0000 C CNN
F 2 "" H 8300 2750 50  0001 C CNN
F 3 "" H 8300 2750 50  0001 C CNN
	1    8300 2750
	1    0    0    -1  
$EndComp
Wire Wire Line
	3850 5000 4950 5000
Wire Wire Line
	1850 3000 1850 3200
Wire Wire Line
	3850 3100 4950 3100
$Comp
L Microcontrollers:ECS00017 U301
U 1 1
P 2850 4000
F 0 "U301" H 2100 5250 50  0000 L BNN
F 1 "ECS00017" H 2700 2600 50  0001 L BNN
F 2 "ECFootprints:ECTQFP-32" H 2850 4000 50  0001 C CIN
F 3 "${INTERNAL_PARTS_LIB}/Datasheets/Microcontrollers/Atmel - ATmega48PA, ATmega88PA, ATmega168PA, ATmega328P.pdf" H 2850 4000 50  0001 C CNN
F 4 "" H 2200 5350 50  0001 C CNN "Component Value"
F 5 "ATMEGA328P-AU" H 3450 2650 50  0000 C CNN "Manufacturer Part Number"
F 6 "Atmel" H 2850 5300 50  0001 C CNN "Manufacturer"
F 7 "" H 2500 5650 50  0001 C CNN "Series"
F 8 "ATMega328P, TQFP" H 2850 5400 50  0001 C CNN "Part Description"
	1    2850 4000
	1    0    0    -1  
$EndComp
Text Label 4950 5100 2    50   ~ 0
LED_IND_2
$Comp
L power:GND #PWR0149
U 1 1
P 3700 2000
F 0 "#PWR0149" H 3700 1750 50  0001 C CNN
F 1 "GND" H 3705 1827 50  0000 C CNN
F 2 "" H 3700 2000 50  0001 C CNN
F 3 "" H 3700 2000 50  0001 C CNN
	1    3700 2000
	1    0    0    -1  
$EndComp
Wire Wire Line
	3700 850  3700 1000
Wire Wire Line
	3700 850  4150 850 
Wire Wire Line
	3700 1450 3700 1400
Wire Wire Line
	3700 2000 3700 1950
$Comp
L LEDs:ECS00035 LED302
U 1 1
P 3700 1200
F 0 "LED302" H 3700 1300 50  0000 C CNN
F 1 "ECS00035" H 3700 1400 50  0001 C CNN
F 2 "ECFootprints:EC0603_LED" H 3700 1200 50  0001 C CNN
F 3 "Datasheets/LEDs/Rohm - SML-310 Series.pdf" H 3700 1200 50  0001 C CNN
F 4 "Red" H 3700 1500 50  0001 C CNN "Component Value"
F 5 "SML-310VTT86L" H 3700 1050 50  0000 C CNN "Manufacturer Part Number"
F 6 "Rohm" H 3700 950 50  0001 C CNN "Manufacturer"
F 7 "SML-310 Series" H 3700 850 50  0001 C CNN "Series"
F 8 "Red, 4mcd, 0603" H 3700 750 50  0001 C CNN "Part Description"
	1    3700 1200
	0    1    1    0   
$EndComp
$Comp
L Resistors:ECS00081 R304
U 1 1
P 3700 1700
F 0 "R304" H 3700 1800 50  0000 C CNN
F 1 "ECS00081" H 3700 1950 50  0001 C CNN
F 2 "ECFootprints:EC0603" H 3700 1630 30  0001 C CNN
F 3 "${INTERNAL_PARTS_LIB}/Datasheets/Resistors/Bourns - CR Series - Thick Film.pdf" H 3700 1700 30  0001 C CNN
F 4 "68R" H 3700 1700 50  0000 C CNN "Component Value"
F 5 "CR0603-FX-68R0ELF" H 3700 1600 50  0001 C CNN "Manufacturer Part Number"
F 6 "Bourns" H 3700 1850 50  0001 C CNN "Manufacturer"
F 7 "CR Series" H 3700 1500 50  0001 C CNN "Series"
F 8 "68R, 0603, 1%, 0.1W,  Thick Film" H 3700 1400 50  0001 C CNN "Part Description"
	1    3700 1700
	0    -1   -1   0   
$EndComp
Text Label 4150 850  2    50   ~ 0
LED_IND_2
Wire Wire Line
	9650 750  10750 750 
$EndSCHEMATC
